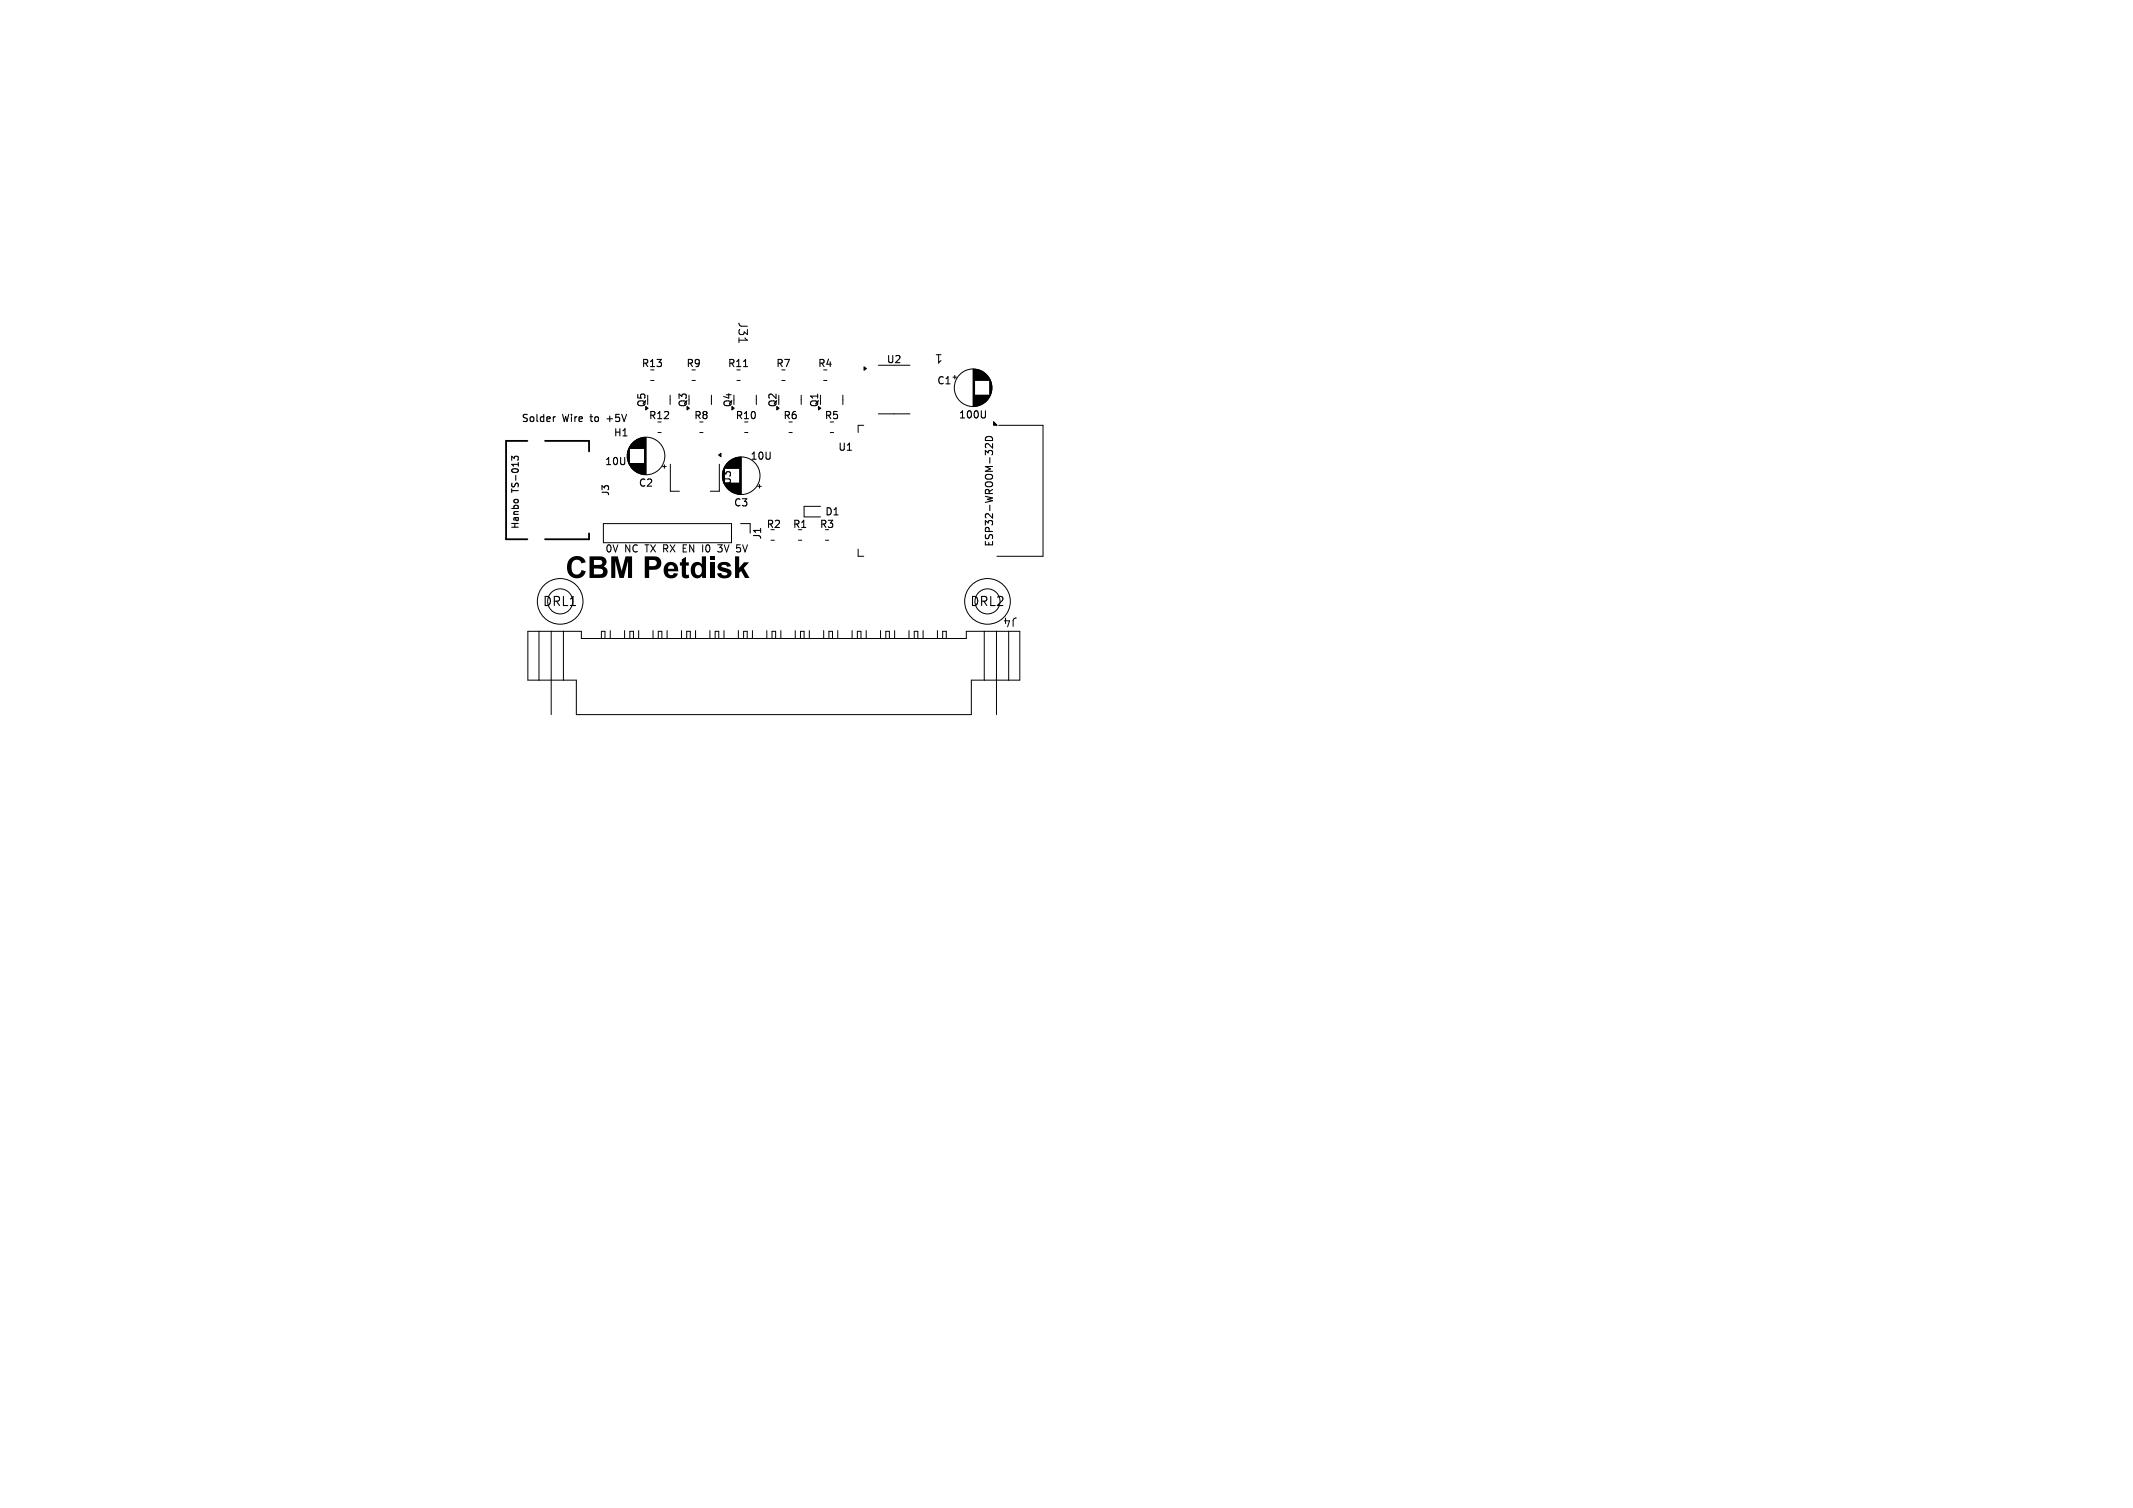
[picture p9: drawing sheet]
<svg xmlns="http://www.w3.org/2000/svg" width="297mm" height="210mm" viewBox="0 0 297 210" stroke-linecap="round" stroke-linejoin="round" font-family="sans-serif">
<path d="M79.3 77.8a1.32 1.32 0 0 1 2.3 .5l-.6 .2a.7 .7 0 0 0-.8-.5 .7 .7 0 0 0-.6 .7 .95 .95 0 0 0 .7 1.3l.4-.1 .3-.5 .6 .2a1.34 1.34 0 0 1-1.6 .9 1.34 1.34 0 0 1-1.1-1.5l.1-.6zM82.1 77.5h1.2a.84 .84 0 0 1 .9 .1 .84 .84 0 0 1 .2 .9l-.4 .4a.82 .82 0 0 1 .6 1 .82 .82 0 0 1-1 .6h-1.5v-.5h1.5a.4 .4 0 0 0 .4-.4 .4 .4 0 0 0-.4-.4h-.9v.8h-.6v-1.3h.6a1.4 1.4 0 0 0 1.1-.1 .33 .33 0 0 0 .1-.4 .33 .33 0 0 0-.3-.2h-.9v.7h-.6zM89.8 77.5a4.1 4.1 0 0 1 1.8 .1 .99 .99 0 0 1 .4 1.2 .99 .99 0 0 1-1.2 .6h-.4v1.1h-.6v-1.7h1.2a.42 .42 0 0 0 .5-.4 .42 .42 0 0 0-.5-.4h-.6v.8h-.6zM92.7 78.6a1.04 1.04 0 0 1 1.3-.2 1.04 1.04 0 0 1 .4 1.2h-1.4a.44 .44 0 0 0 .3 .5 .44 .44 0 0 0 .5-.3l.6 .1a1.05 1.05 0 0 1-1.3 .6 1.05 1.05 0 0 1-.7-1.3h1.5a.44 .44 0 0 0-.5-.5 .44 .44 0 0 0-.4 .5h-.6zM94.9 77.9l.6-.4v.8h.4v.5h-.4v.9l.1 .3h.3l.1 .5a.66 .66 0 0 1-.8 0 .66 .66 0 0 1-.3-.8v-.9h-.2v-.5h.2zM98.9 77.5h.5v.5h-.5zM100.1 78.4a1.12 1.12 0 0 1 1.7 .4l-.6 .1a.43 .43 0 0 0-.3-.2 .43 .43 0 0 0-.4 .2l.5 .2a.7 .7 0 0 1 .8 .3 .7 .7 0 0 1-.1 .8 1.16 1.16 0 0 1-1.9-.3l.6-.1a.45 .45 0 0 0 .4 .3 .45 .45 0 0 0 .5-.3l-.7-.2a.65 .65 0 0 1-.6-.4 .65 .65 0 0 1 .1-.8zM85.1 77.5h.9l.6 2 .5-2h.9v3h-.6v-2.4l-.5 2.4h-.6l-.6-2.4v2.4h-.6zM96.4 78.5a.85 .85 0 0 1 1.3 .1v-1.1h.6v3h-.5v-.3a.91 .91 0 0 1-1.2 .2 .91 .91 0 0 1-.4-1h.6a.5 .5 0 0 0 .2 .6 .5 .5 0 0 0 .7-.2 .72 .72 0 0 0-.5-1.1l-.3 .2-.1 .5h-.6v-.5zM98.9 78.3h.5v2.2h-.5zM102.3 77.5h.6v1.6l.7-.8h.7l-.7 .8 .8 1.4h-.7l-.5-1-.3 .3v.7h-.6z" fill="#000"/>
<path d="M77.3 58l-.3 .2M103.5 51.1h.6M137.2 57.2v.8l-.1 .2M71.6 69.6l.1-.1 .4 .1M72.2 64v-.3l-.2-.2-.3 .1-.1 .2-.3-.3v.6M137.3 60.9a.52 .52 0 0 1 .6-.1 .52 .52 0 0 1 .3 .5h-1zM138.2 61.8v.6l-.7-.6-.3 .2 .1 .3" fill="none" stroke="#000" stroke-width=".15"/>
<g fill="none" stroke="#000" stroke-width=".14">
<path d="M90.6 53h.5M93.3 55v1.3M96.4 53h.4M99.1 55v1.3M102.6 53h.5M102.9 47v.7M105.3 55v1.3M108.9 53h.4M111.6 55v1.3M114.7 53h.4M117.4 55v1.3M120.3 59.2h-.8v1"/>
<path d="M122.3 50.9h4.4M122.3 57.6h4.4M132.7 52.5h.5M132.9 52.3v.5M135.5 51.4v5.2M135.6 51.4v5.2M135.7 51.4v5.2M135.7 51.4v1.6M135.7 55v1.6M135.8 51.4v1.6M135.8 55v1.6M135.9 51.4v1.6"/>
<path d="M135.9 55v1.6M135.9 51.5v1.5M135.9 55v1.5M136 51.5v1.5M136 55v1.5M136.1 51.5v1.5M136.1 55v1.5M136.2 51.5v1.5M136.2 55v1.5M136.3 51.5v1.5M136.3 55v1.5M136.3 51.6v1.4"/>
<path d="M136.3 55v1.4M136.4 51.6v1.4M136.4 55v1.4M136.5 51.6v1.4M136.5 55v1.4M136.6 51.7v1.3M136.6 55v1.3M136.7 51.7v1.3M136.7 55v1.3M136.8 51.8v1.2M136.8 55v1.2M136.9 51.8v1.2"/>
<path d="M136.9 55v1.2M136.9 51.9v1.1M136.9 55v1.1M137 51.9v1.1M137 55v1.1M137.1 51.9v1.1M137.1 55v1.1M137.1 52v1M137.1 55v1M137.2 52v1M137.2 55v1M137.2 52.1v.9"/>
<path d="M137.2 55v.9M137.3 52.1v.9M137.3 55v.9M137.3 52.2v.8M137.3 55v.8M137.4 52.2v.8M137.4 55v.8M137.4 52.3v.7M137.4 55v.7M137.5 52.3v.7M137.5 55v.7M137.5 52.4v.6"/>
<path d="M137.5 55v.6M137.6 52.4v.6M137.6 55v.6M137.6 52.5v.5M137.6 55v.5M137.7 52.6v.4M137.7 55v.4M137.7 52.7v.3M137.7 55v.3M137.8 52.7v.3M137.8 55v.3M137.8 52.8v2.4"/>
<path d="M137.9 52.9v2.2M137.9 53v2M137.9 53.1v1.8M138 53.2v1.6M138 53.3v1.4M138.1 53.5v1M138.1 53.7v.6M139.1 59.2h6.1v18.3h-6.4M84 72.9h17.9v2.7h-17.9zM87.4 63.2v.6M87.4 63v1M87.4 62.8v1.4"/>
<path d="M87.5 62.7v1.6M87.5 62.6v1.8M87.6 62.5v2M87.6 62.4v2.2M87.6 62.3v2.4M87.7 62.2v.3M87.7 64.5v.3M87.8 62.1v.4M87.8 64.5v.4M87.8 62v.5M87.8 64.5v.5M87.9 61.9v.6"/>
<path d="M87.9 64.5v.6M88 61.8v.7M88 64.5v.7M88.1 61.7v.8M88.1 64.5v.8M88.2 61.6v.9M88.2 64.5v.9M88.3 61.5v1M88.3 64.5v1M88.4 61.5v1M88.4 64.5v1M88.4 61.4v1.1"/>
<path d="M88.4 64.5v1.1M88.5 61.4v1.1M88.5 64.5v1.1M88.6 61.3v1.2M88.6 64.5v1.2M88.7 61.3v1.2M88.7 64.5v1.2M88.7 61.2v1.3M88.7 64.5v1.3M88.8 61.2v1.3M88.8 64.5v1.3M88.9 61.2v1.3"/>
<path d="M88.9 64.5v1.3M88.9 61.1v1.4M88.9 64.5v1.4M89 61.1v1.4M89 64.5v1.4M89.1 61.1v1.4M89.1 64.5v1.4M89.2 61v1.5M89.2 64.5v1.5M89.3 61v1.5M89.3 64.5v1.5M89.4 61v1.5"/>
<path d="M89.4 64.5v1.5M89.5 61v1.5M89.5 64.5v1.5M89.6 61v1.5M89.6 64.5v1.5M89.6 60.9v1.6M89.6 64.5v1.6M89.7 60.9v1.6M89.7 64.5v1.6M89.8 60.9v5.2M89.9 60.9v5.2M90 60.9v5.2"/>
<path d="M91.6 60.2h.5M92.3 65h.5M92.5 64.7v.5M93.3 64.7v3.7h1.3M97.4 60.2h.5M100.2 64.7v3.7h-1.3M100.8 65.3v1.9M100.8 65.2v2.1M100.9 65.1v2.3M100.9 65v.2M101 64.9v.3M101 64.8v.4"/>
<path d="M101.1 64.7v.5M101.2 64.6v.6M101.3 64.5v.7M101.3 67.3v.7M101.4 64.4v.8M101.4 67.3v.8M101.4 64.3v.9M101.4 67.3v.9M101.5 64.3v.9M101.5 67.3v.9M101.6 64.2v1M101.6 67.3v1"/>
<path d="M101.7 64.2v1M101.7 67.3v1M101.7 64.1v1.1M101.7 67.3v1.1M101.8 64.1v1.1M101.8 67.3v1.1M101.8 64v1.2M101.9 64v1.2M101.9 67.3v1.2M102 64v1.2M102 67.3v1.2M102 63.9v1.3"/>
<path d="M102 67.3v1.3M102.1 63.9v1.3M102.1 67.3v1.3M102.2 63.9v1.3M102.2 67.3v1.3M102.3 63.8v1.4M102.3 67.3v1.4M102.4 63.8v1.4M102.4 67.3v1.4M102.5 63.8v1.4M102.5 67.3v1.4M102.6 63.7v1.5"/>
<path d="M102.6 67.3v1.5M102.7 63.7v1.5M102.7 67.3v1.5M102.8 63.7v1.5M102.8 67.3v1.5M102.9 63.7v1.5M102.9 67.3v1.5M103 63.7v1.5M103 67.3v1.5M103 63.7v5.1M103.1 63.7v5.1M103.1 72.9h1.4v1.4"/>
<path d="M103.2 63.7v5.1M103.7 60.2h.4M105.5 67.7h.5M105.8 67.5v.5M107.4 75.2h.4M109.9 60.2h.4M111.2 75.2h.4M114.2 70.5h-2.2v1.5h2.2M114.9 75.2h.5M115.6 60.2h.5M119.5 76.5v1h.8M73.5 87.9h7.5v1h53.5v-1h7.5v6.8h-6.8v4.8h-54.9v-4.8h-6.8z"/>
<path d="M75 87.9v6.8M76.7 87.9v11.6M78.4 87.9v6.8M83.7 88.9v-1h.5v1M85 87.8v1.1M87 87.8v1.1M87.7 88.9v-1h.5v1M88.9 87.8v1.1M90.9 87.8v1.1M91.7 88.9v-1h.5v1M92.9 87.8v1.1M94.9 87.8v1.1"/>
<path d="M95.6 88.9v-1h.5v1M96.8 87.8v1.1M98.8 87.8v1.1M99.6 88.9v-1h.5v1M100.8 87.8v1.1M102.8 87.8v1.1M103.5 88.9v-1h.5v1M104.8 87.8v1.1M106.8 87.8v1.1M107.5 88.9v-1h.5v1M108.7 87.8v1.1M110.7 87.8v1.1"/>
<path d="M111.5 88.9v-1h.5v1M112.7 87.8v1.1M114.7 87.8v1.1M115.4 88.9v-1h.5v1M116.7 87.8v1.1M118.7 87.8v1.1M119.4 88.9v-1h.5v1M120.6 87.8v1.1M122.6 87.8v1.1M123.3 88.9v-1h.5v1M124.6 87.8v1.1M126.6 87.8v1.1"/>
<path d="M127.3 88.9v-1h.5v1M128.5 87.8v1.1M130.5 87.8v1.1M131.3 88.9v-1h.5v1M137.1 87.9v6.8M138.8 87.9v11.6M140.5 87.9v6.8"/>
<circle cx="135.5" cy="54" r="2.62"/>
<circle cx="90" cy="63.5" r="2.62"/>
<circle cx="103.2" cy="66.2" r="2.62"/>
<circle cx="78" cy="83.8" r="1.75"/>
<circle cx="78" cy="83.7" r="3.2"/>
<circle cx="137.5" cy="83.8" r="1.75"/>
<circle cx="137.5" cy="83.7" r="3.2"/>
</g>
<path d="M73.4 61.4h-2.9v13.7h2.9M75.9 61.4h6.1v1.5M82 74.3v.8h-6.1" fill="none" stroke="#000" stroke-width=".25"/>
<path d="M120.3 51.1l.3 .2-.3 .3zM138.3 58.7l.5 .5h-.5zM100.1 63.4l.3-.3v.5z" fill="#000" stroke="#000" stroke-width=".14"/>
<g font-size="1.8">
<text x="75.5" y="84.6">DRL1</text>
<text x="135" y="84.6">DRL2</text>
</g>
<g font-size="1.6">
<text x="102.8" y="44.7" transform="rotate(90 102.8 44.7)">J31</text>
<text x="131.3" y="49.3" transform="rotate(-180 131.3 49.3)">1</text>
<text x="141.8" y="85.9" transform="rotate(-180 141.8 85.9)">J4</text>
</g>
<g font-size="1.4">
<text x="89.3" y="51.3">R13</text>
<text x="95.5" y="51.3">R9</text>
<text x="101.3" y="51.3">R11</text>
<text x="108" y="51.3">R7</text>
<text x="113.8" y="51.3">R4</text>
<text x="123.4" y="50.8">U2</text>
<text x="130.4" y="53.7">C1</text>
<text x="72.5" y="59">Solder</text>
<text x="78.3" y="59">Wire</text>
<text x="82.4" y="59">to</text>
<text x="84.9" y="59">+5V</text>
<text x="90.1" y="56.8" transform="rotate(-90 90.1 56.8)">Q5</text>
<text x="90.3" y="58.6">R12</text>
<text x="95.8" y="56.8" transform="rotate(-90 95.8 56.8)">Q3</text>
<text x="96.6" y="58.6">R8</text>
<text x="102.1" y="56.8" transform="rotate(-90 102.1 56.8)">Q4</text>
<text x="102.3" y="58.6">R10</text>
<text x="108.3" y="56.8" transform="rotate(-90 108.3 56.8)">Q2</text>
<text x="109" y="58.6">R6</text>
<text x="114.1" y="56.8" transform="rotate(-90 114.1 56.8)">Q1</text>
<text x="114.7" y="58.6">R5</text>
<text x="133.4" y="58.5">100U</text>
<text x="84.1" y="65">10U</text>
<text x="85.4" y="61">H1</text>
<text x="104.4" y="64.2">10U</text>
<text x="116.6" y="63">U1</text>
<text x="88.9" y="68">C2</text>
<text x="102" y="67.6" transform="rotate(-90 102 67.6)">U3</text>
<text x="102.1" y="70.7">C3</text>
<text x="114.8" y="72">D1</text>
<text x="84.3" y="77">0V NC TX RX EN I0</text>
<text x="100.3" y="77">3V 5V</text>
<text x="106.2" y="75.2" transform="rotate(-90 106.2 75.2)">J1</text>
<text x="106.6" y="73.7">R2</text>
<text x="110.3" y="73.7">R1</text>
<text x="114.1" y="73.7">R3</text>
<text x="138.5" y="76.2" transform="rotate(-90 138.5 76.2)">ESP32-WROOM-32D</text>
</g>
<g font-size="1.3">
<text x="72.4" y="68.5" transform="rotate(-90 72.4 68.5)">TS-013</text>
<text x="85" y="69.2" transform="rotate(-90 85 69.2)">J3</text>
<text x="72.4" y="73.8" transform="rotate(-90 72.4 73.8)">Hanbo</text>
</g>
</svg>
